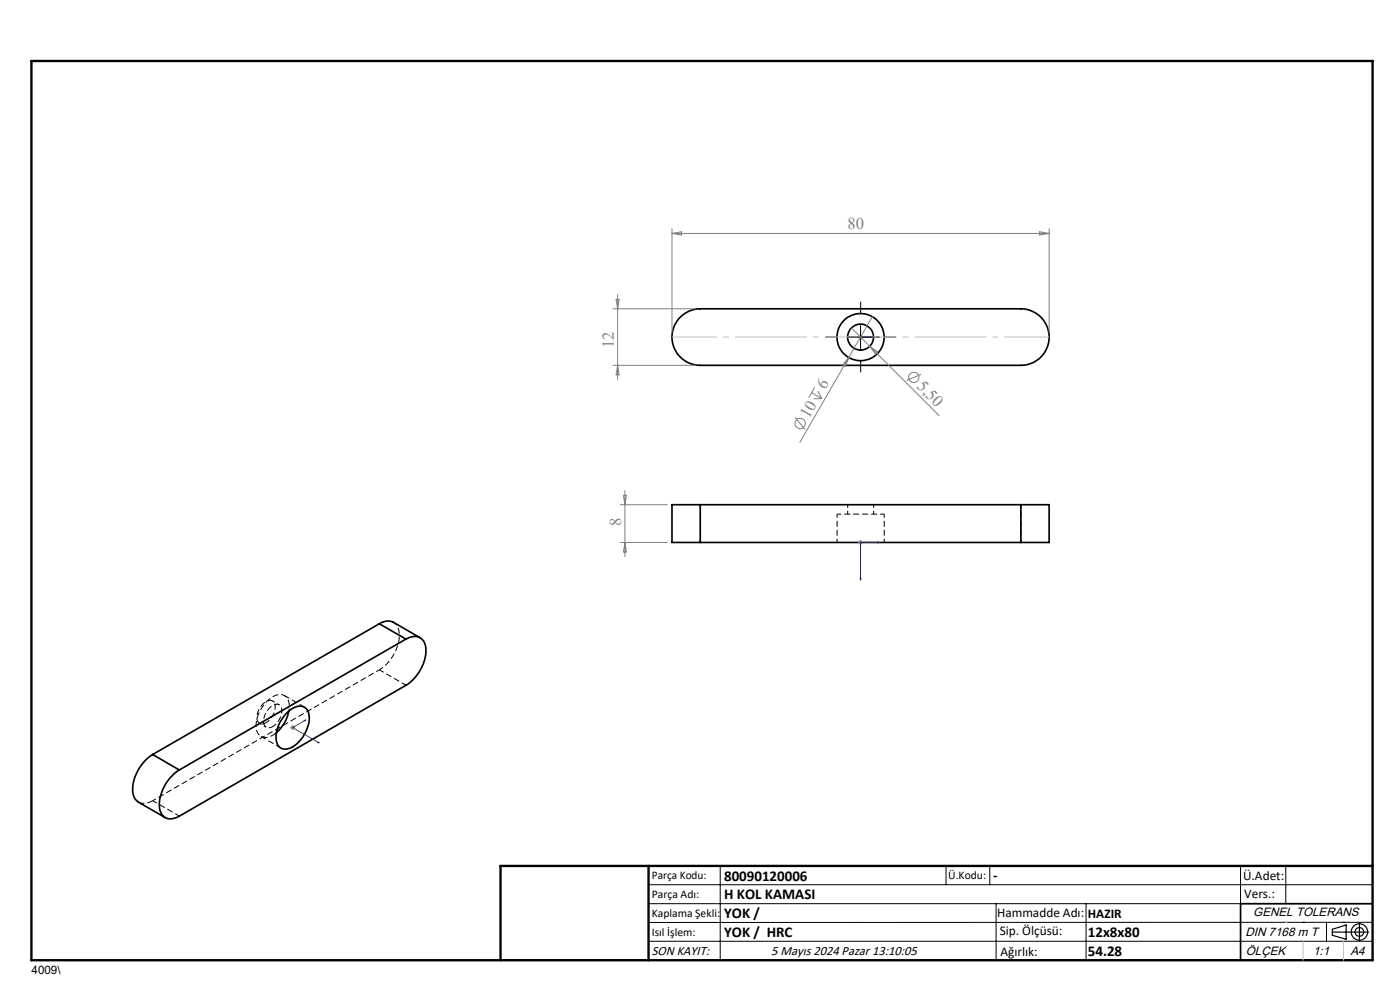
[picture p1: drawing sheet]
<svg xmlns="http://www.w3.org/2000/svg" width="297mm" height="210mm" viewBox="0 0 297 210" stroke-linecap="round" stroke-linejoin="round" font-family="sans-serif">
<g fill="none" stroke="#000" stroke-width=".35">
<path d="M144.1 67.5a6.2 6.2 0 0 1 4.5-2h68a6 6 0 0 1 6 6 6 6 0 0 1-6 6h-68a6 6 0 0 1-5.5-3.6 6 6 0 0 1 1-6.4zM148.6 107.1h-6v8h6M148.6 107.1v8M148.6 107.1h68M148.6 115.1h68M216.6 107.1h6v8h-6M216.6 107.1v8M80.5 132.3l1-.4a2.45 2.45 0 0 1 2 .1l5.6 3.3M80.5 132.3l-48.1 27.7M80.5 132.3l5.6 3.3M86.1 135.6a2.66 2.66 0 0 1 3.8 .4 6.6 6.6 0 0 1-1 6.5l-.8 1.2-1.5 1.4-48.6 28a2.62 2.62 0 0 1-3.7-.4 6.4 6.4 0 0 1 .6-5.9l1.2-1.8 1.9-1.7M86.1 135.6l-48.1 27.7"/>
<path d="M61 151.1a3.2 3.2 0 0 1 3.7-1 3.5 3.5 0 0 1 .6 4 7.1 7.1 0 0 1-4.1 4.7 2.01 2.01 0 0 1-2.6-2.3 7.6 7.6 0 0 1 2.4-5.4zM61.3 150.8a8.3 8.3 0 0 1-2.7 4.6M32.4 160a9 9 0 0 0-4.1 8.5 2.55 2.55 0 0 0 1.1 1.7l5.6 3.2M32.4 160l5.6 3.3M291.2 191.7h-28v12"/>
<circle cx="182.6" cy="71.5" r="5"/>
<circle cx="182.6" cy="71.5" r="2.75"/>
</g>
<path d="M148.6 107.1v8M187.6 109.1h-10M216.6 107.1v8M56.4 153.3a3.7 3.7 0 0 0 1.7-4.3 1.52 1.52 0 0 0-2.3 .3 3.5 3.5 0 0 0-1 3.9 1.2 1.2 0 0 0 1.6 .1M57.9 154.1a1.26 1.26 0 0 1-1.6 0 1.26 1.26 0 0 1-.4-1.5 3.7 3.7 0 0 1 2.9-3.2 1.52 1.52 0 0 1 .9 2.2l-.9 1.7-.9 .8M80.5 142.1a9 9 0 0 0 4.1-8.5 2.53 2.53 0 0 0-1.1-1.6" fill="none" stroke="#000" stroke-width=".21" stroke-dasharray="1.3 .6" stroke-dashoffset=".4" stroke-linecap="butt"/>
<path d="M177.6 109.1v6M187.6 115.1v-6M57.9 156l.8-.6M32.4 169.8l48.1-27.7" fill="none" stroke="#000" stroke-width=".21" stroke-dasharray="1.3 .6" stroke-dashoffset=".5" stroke-linecap="butt"/>
<path d="M179.8 107.1v2M185.3 109.1v-2" fill="none" stroke="#000" stroke-width=".21" stroke-dasharray="1.3 .6" stroke-dashoffset=".6" stroke-linecap="butt"/>
<path d="M80.5 142.1l5.6 3.3M32.4 169.8l5.7 3.3" fill="none" stroke="#000" stroke-width=".21" stroke-dasharray="1.3 .6" stroke-dashoffset=".2" stroke-linecap="butt"/>
<path d="M29.4 170.1l.2 .1a3.1 3.1 0 0 0 2.8-.4" fill="none" stroke="#000" stroke-width=".21" stroke-dasharray="1.3 .6" stroke-linecap="butt"/>
<path d="M61.3 150.8a2.64 2.64 0 0 0-1.5-3.5 4.9 4.9 0 0 0-4.2 2.8 5.6 5.6 0 0 0-.8 5.6 2.19 2.19 0 0 0 3.1 .3" fill="none" stroke="#000" stroke-width=".21" stroke-dasharray="1.3 .6" stroke-dashoffset=".7" stroke-linecap="butt"/>
<path d="M55.4 156.2l4.2 2.5M64.6 150l-4.2-2.4" fill="none" stroke="#000" stroke-width=".21" stroke-dasharray="1.3 .6" stroke-dashoffset=".1" stroke-linecap="butt"/>
<path d="M55.1 153.4l1.4 .9M59.2 149.5l-1.4-.8" fill="none" stroke="#000" stroke-width=".21" stroke-dasharray="1.3 .6" stroke-dashoffset=".8" stroke-linecap="butt"/>
<g fill="none" stroke="#808080" stroke-width=".21">
<path d="M142.6 48.5v22M142.6 49.5h80M142.6 49.5l2-.3v.6zM220.6 49.2l2 .3-2 .3zM222.6 48.5v22M130 65.5h17.6M130 77.5h17.6M130.7 63.5h.6l-.3 2zM131 62.5v18M131 77.5l.3 2h-.6zM180.1 75.8l-10.4 18M180.1 75.8l-.7 1.9-.6-.3z"/>
<path d="M180.6 69.6l18.6 18.6M182.1 71.5h1M182.6 71v1M182.9 71.1l-.7 .8M184.5 73.4l1.7 1.2-.5 .5zM185.1 67.2l-5 8.6M195.4 79.4l-3.1 1.3M168.7 88.5l2.1 2.6M172.2 83.3l2.1 1.3M172.8 82.2l-1.2 2.2M173.5 83l.8 1.6M174.3 84.6h-1.7"/>
<path d="M131.6 115.1h10M131.6 107.1h10M132.3 105.1h.6l-.3 2zM132.6 104.1v14M132.6 115.1l.3 2h-.6zM182.1 115.1h1M182.2 114.7l.7 .7M182.6 114.6v1M182.9 114.7l-.7 .7M61.6 154.3h1M61.7 154l.7 .7M62.1 153.8v1.1"/>
<path d="M62.4 154l-.7 .7"/>
<circle cx="169.8" cy="89.8" r="1.09"/>
<circle cx="193.9" cy="80" r="1.09"/>
</g>
<g fill="none" stroke="#000" stroke-width=".25">
<path d="M282.6 197.7h7.8M282.6 197.1l3-.9v3l-3-.8zM288.4 195.8v3.8M106.2 203.7h185"/>
<circle cx="288.4" cy="197.7" r="1.74"/>
<circle cx="288.4" cy="197.7" r=".93"/>
</g>
<path d="M182.5 71.5h.2zM182.6 71.5h.1M182.6 71.5h3.9M186.5 71.5h-.3h.3M186.2 115l.3 .1-.3 .1zM186.5 115.1h-3.9v8M182.5 122.7h.2l-.1 .4zM64.6 152.9l.3-.2-.2 .2zM64.9 152.7l-2.8 1.6 5.6 3.3M67.4 157.5l.1-.1 .2 .2z" fill="none" stroke="#00f" stroke-width=".21"/>
<path d="M177.6 71.5h-2.5M182.6 66.5v-2.5M182.6 76.5v2.5M187.6 71.5h2.5" fill="none" stroke="#000" stroke-width=".21" stroke-dasharray="15.2 1.3 1.3 1.3" stroke-linecap="butt"/>
<path d="M142.6 71.5h80" fill="none" stroke="#c0c0c0" stroke-width=".21" stroke-dasharray="15.2 1.3 1.3 1.3" stroke-dashoffset="5.7" stroke-linecap="butt"/>
<g fill="none" stroke="#000" stroke-width=".21">
<path d="M180.1 71.5h5M182.6 69v5M137.6 187.7h153.6M137.6 191.7h153.6M137.6 199.7h153.6M152.8 183.7v20M200.7 183.7v4M210 183.7v4M211.3 191.7v12M230.4 191.7v12M263.2 183.7v20M272.8 183.7v8"/>
<path d="M276.4 195.6h.1M281.4 195.6v4.1M285 195.6h.1M291.2 195.6l-153.6 .1"/>
</g>
<path d="M6.7 12.9h284.5v190.8h-284.5zM137.6 183.7v20M291.2 183.7h-185v20" fill="none" stroke="#000" stroke-width=".5"/>
<path d="M276.4 199.7v4M285 199.7v4" fill="none" stroke="#c0c0c0" stroke-width=".21"/>
<path d="M272.8 195.6h.1" fill="none" stroke="#c0c0c0" stroke-width=".25"/>
<g fill="#00f">
<path d="M186.2 71.5h.3zM182.5 71.5h.2z"/>
<path d="M186.2 115v.2l.3-.1zM182.5 122.7l.1 .4 .1-.4z"/>
<path d="M64.6 152.9h.1l.2-.2zM67.4 157.5l.3 .1-.2-.2z"/>
</g>
<g font-size="3.5" fill="#808080">
<text x="179.8" y="48.7">80</text>
<text x="130.2" y="73.8" transform="rotate(-90 130.2 73.8)">12</text>
<text x="175.1" y="82.7" transform="rotate(-60 175.1 82.7)">6</text>
<text x="194.4" y="82.1" transform="rotate(45 194.4 82.1)">5,50</text>
<text x="171.6" y="88.8" transform="rotate(-60 171.6 88.8)">10</text>
<text x="131.7" y="111.6" transform="rotate(-90 131.7 111.6)">8</text>
</g>
<g font-size="3.2">
<text x="153.6" y="186.8">80090120006</text>
<text x="153.6" y="190.8">H KOL KAMASI</text>
<text x="210.7" y="186.6">-</text>
<text x="153.6" y="194.8">YOK /</text>
<text x="153.6" y="198.8">YOK / HRC</text>
<text x="230.8" y="198.7">12x8x80</text>
<text x="230.8" y="202.8">54.28</text>
</g>
<g font-size="2.8">
<text x="263.7" y="186.7">Ü.Adet:</text>
<text x="263.9" y="190.5">Vers.:</text>
<text x="211.5" y="194.5">Hammadde Adı:</text>
<text x="230.8" y="194.7">HAZIR</text>
<text x="138.3" y="202.6">SON KAYIT:</text>
<text x="163.6" y="202.6">5 Mayıs 2024 Pazar 13:10:05</text>
<text x="212.1" y="198.4">Sip. Ölçüsü:</text>
<text x="212.2" y="202.7">Ağırlık:</text>
</g>
<g font-size="2.6">
<text x="265.9" y="194.4">GENEL TOLERANS</text>
<text x="264.2" y="198.5">DIN 7168 m T</text>
<text x="264.3" y="202.6">ÖLÇEK</text>
<text x="278.5" y="202.6">1:1</text>
<text x="286.5" y="202.6">A4</text>
</g>
<g font-size="2.5">
<text x="138.3" y="186.4">Parça Kodu:</text>
<text x="138.3" y="190.5">Parça Adı:</text>
<text x="201.2" y="186.5">Ü.Kodu:</text>
<text x="138.3" y="194.5">Kaplama Şekli:</text>
<text x="138.3" y="198.6">Isıl İşlem:</text>
<text x="6.7" y="206.7">4009\</text>
</g>
</svg>
